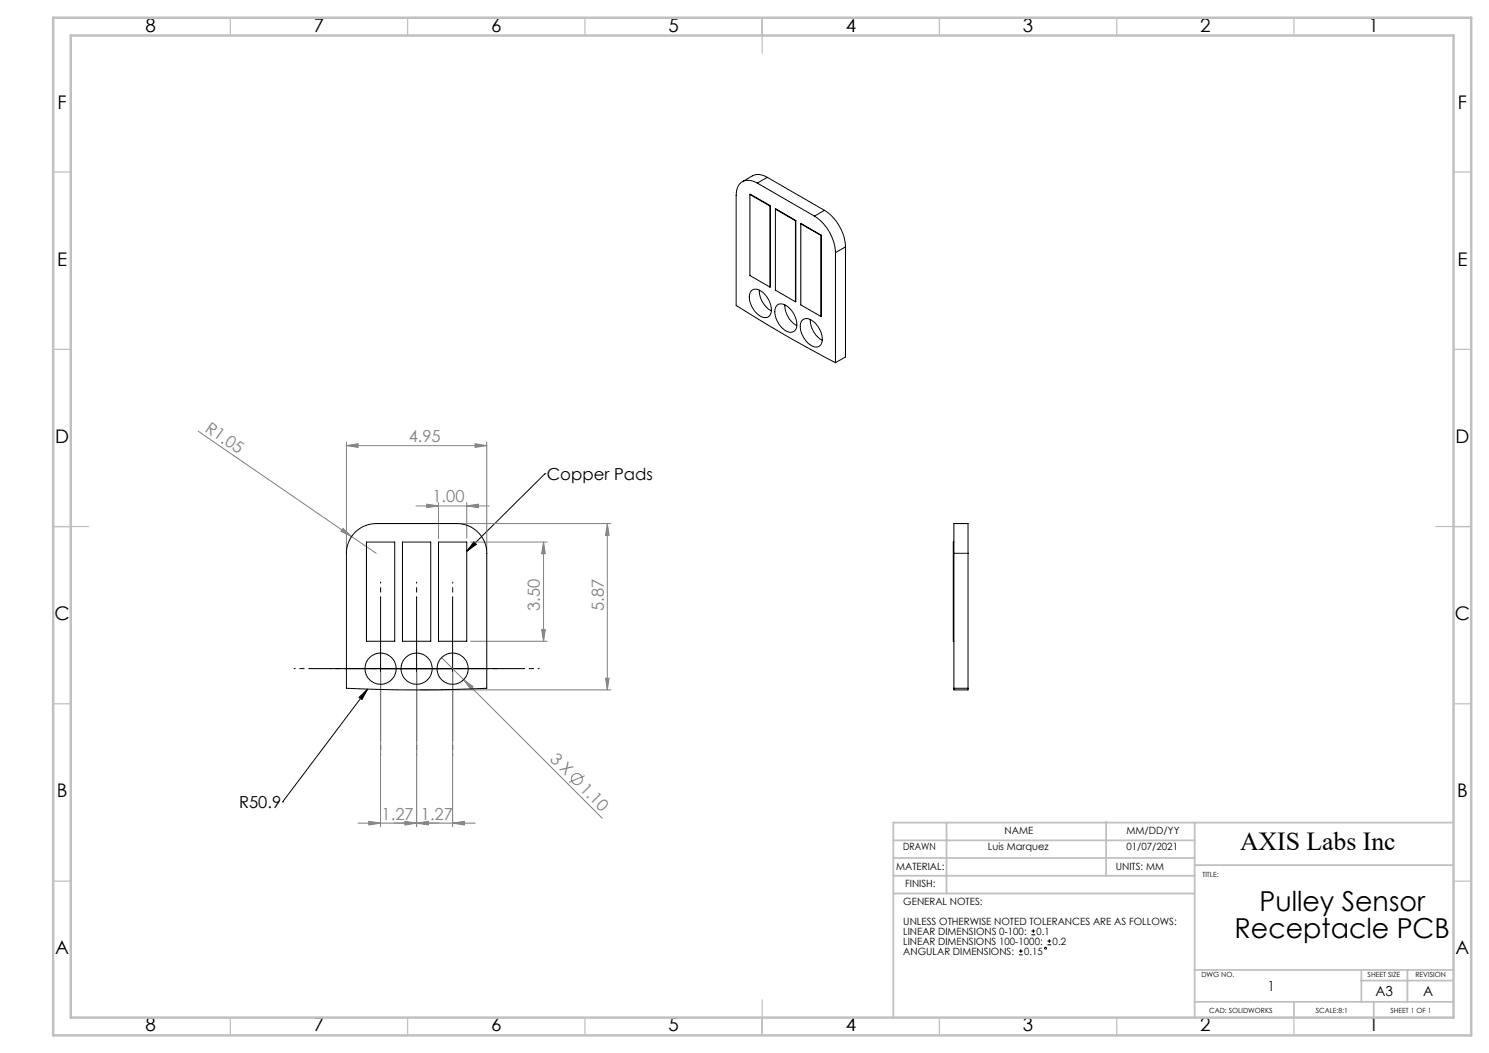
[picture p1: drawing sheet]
<svg xmlns="http://www.w3.org/2000/svg" width="420mm" height="297mm" viewBox="0 0 420 297" stroke-linecap="round" stroke-linejoin="round" font-family="sans-serif">
<g fill="none" stroke="#808080" stroke-width=".28">
<path d="M55.9 121.6l43.3 29.7M97.7 125.7l3.3-.5v1zM97.7 124.7v30.4M97.7 125.7h39.6M134 125.2l3.3 .5-3.3 .5zM137.3 124.7v30.4M96.7 149l2.5 2.3-3-1.4zM99.2 151.3l6.9 4.8M117.3 142.7h20.7M120.4 142.2l3.3 .5-3.3 .5zM123.7 141.7v10.2M129.9 147.7h42.4"/>
<path d="M131.7 142.7l3.3-.5v1zM131.7 141.7v10.2M132.7 152.9h21.6M153.3 152.9l.5 3.3h-1zM153.3 152.9v28M171.3 147.7v46.9M171.3 147.7l.5 3.3h-1zM152.8 177.6h1l-.5 3.3zM107.4 189.6v43.6M117.5 189.6v43.6M118.5 194.6h53.8M124.6 185.5l6.2 6.2"/>
<path d="M127.7 189.6v43.6M130.8 191.7l2.7 2-.7 .7zM130.8 191.7l39.1 39.1M132.7 180.9h21.6M170.8 191.3h1l-.5 3.3zM164.9 218.8l-4.4 1.9M104 231.7l3.4 .5-3.4 .5zM114.2 231.7l3.3 .5-3.3 .5zM117.5 232.2l3.3-.5v1zM127.7 232.2l3.3-.5v1zM134 232.2h-33"/>
<circle cx="162.7" cy="219.7" r="1.56"/>
</g>
<g fill="none" stroke="#000" stroke-width=".28">
<path d="M153.7 133.6h.1M153.7 133.6l-22 21.9M133.7 152.8l.7 .7-2.7 2zM107.4 168.6v40M117.5 168.6v40M127.7 168.6v40M87.3 188.6h60.4M101.3 196.7l2.4-2.3-1.6 2.9zM103.7 194.4l-24 31.8M79.7 226.2h.1M287.4 269.3h1.1M287.4 268.2h1.1"/>
<path d="M287.9 267.7v1.1M290.9 263.7h1.1M290.9 262.6h1.1M291.5 262.1v1M295.5 266.5h1M295.5 265.4h1M296 264.9v1.1"/>
<circle cx="294.9" cy="267.4" r=".26"/>
</g>
<path d="M107.4 168.6v-4.4M117.5 168.6v-4.4M127.7 168.6v-4.4M87.4 188.6h-4.4M97.5 188.6h-4.4M107.7 188.6h-4.4M127.4 188.6h4.4M137.5 188.6h4.4M147.7 188.6h4.4M107.4 208.6v4.4M117.5 208.6v4.4M127.7 208.6v4.4" fill="none" stroke="#000" stroke-width=".28" stroke-dasharray="15.2 1.3 1.3 1.3" stroke-dashoffset="14.9"/>
<g fill="none" stroke="#c0c0c0" stroke-width=".35">
<path d="M65 5v5M115 5v5M165 5v5M215 5v10M265 5v5M315 5v5M365 5v5M15 48.5h5M410 48.5h5M15 98.5h5M410 98.5h5M15 148.5h10"/>
<path d="M405 148.5h10M15 198.5h5M410 198.5h5M15 248.5h5M410 248.5h5M65 287v5M115 287v5M165 287v5M215 282v10M265 287v5M315 287v5M365 287v5"/>
</g>
<g fill="none" stroke="#c0c0c0" stroke-width=".5">
<path d="M252 237h85M267 232v20M312 231.8v15.2M337 232v54.8M410 232h-158v55M252 252h85M252 247h85M252 242h85M337 244h73M337 273.6h73M384 273.6v9M384 276.6h26"/>
<path d="M397 273.6v9M337 282.6h73M365 282.6v4.4M387.5 282.8v4.2"/>
</g>
<path d="M15 5h400v287h-400zM20 10h390v277h-390z" fill="none" stroke="#c0c0c0" stroke-width=".7"/>
<path d="M101.3 196.7l2.4-2.3-1.6 2.9zM133.7 152.8l.7 .7-2.7 2z" fill="#000"/>
<g fill="#808080">
<path d="M96.7 149l2.5 2.3-3-1.4z"/>
<path d="M130.8 191.7l2.7 2-.7 .7z"/>
<path d="M97.7 125.7l3.3-.5v1zM134 125.2l3.3 .5-3.3 .5zM104 231.7l3.4 .5-3.4 .5zM117.5 232.2l3.3-.5v1z"/>
<path d="M152.8 177.6h1l-.5 3.3zM153.3 152.9l.5 3.3h-1z"/>
<path d="M170.8 191.3h1l-.5 3.3zM171.3 147.7l.5 3.3h-1z"/>
<path d="M114.2 231.7l3.3 .5-3.3 .5zM127.7 232.2l3.3-.5v1zM120.4 142.2l3.3 .5-3.3 .5zM131.7 142.7l3.3-.5v1z"/>
</g>
<g fill="none" stroke="#000" stroke-width=".28">
<path d="M211.5 54.9l5.8 3.1M211.5 54.9l5.7 3.2M211.5 54.9v22.8l5.7 3.3M213.6 51.6a3.6 3.6 0 0 0-5.6 1.3l-.4 2.2v31a372.4 372.4 0 0 0 28.1 16.2M213.6 51.6l16.1 9.4M216.4 50a4.2 4.2 0 0 0-4.2-.4l-2.8 1.7M216.4 50l-2.8 1.6M216.4 50l16.2 9.3M217.2 58.1v22.9M217.3 58l-.1 23M217.3 58l-.1 .1M218.7 59l5.8 3.2"/>
<path d="M218.7 59l5.7 3.3M218.7 59v22.8l5.7 3.3M232.6 59.3a13.1 13.1 0 0 1 5.9 10.3M232.6 59.3l-2.9 1.7M224.4 62.3v22.8M224.5 62.2l-.1 22.9M224.5 62.2l-.1 .1M225.9 63.1l5.8 3.3M225.9 63.1v22.9l5.7 3.2M225.9 63.1l5.7 3.3M229.7 61a13.1 13.1 0 0 1 6 10.3M231.6 66.4v22.8"/>
<path d="M231.7 66.4l-.1 22.8M231.7 66.4h-.1M235.7 71.3v31M238.5 69.6l-2.8 1.7M238.5 69.6v31.1l-2.8 1.6M211.9 82.1a2.25 2.25 0 0 1 3.2 .3 6.2 6.2 0 0 1 2.2 6.2 1.93 1.93 0 0 1-3.1 .4 6.2 6.2 0 0 1-2.6-6.5zM214.2 81.8a6.6 6.6 0 0 0 3.4 5.9M219.3 86a3.1 3.1 0 0 1 3.8 1.4 5.3 5.3 0 0 1 1.3 5.6 2.12 2.12 0 0 1-3.3-.1 5.9 5.9 0 0 1-2.2-6.4zM221.4 86a6.8 6.8 0 0 0 3.4 5.8M226.2 90.4a2.25 2.25 0 0 1 3.2 .3 5.9 5.9 0 0 1 2.2 6.5 2.13 2.13 0 0 1-3.4-.2 5.9 5.9 0 0 1-2.1-6.4zM228.6 90.1a6.8 6.8 0 0 0 3.4 5.9M100.2 150.1a8.6 8.6 0 0 1 5.9-2.4h22.8a8.4 8.4 0 0 1 8.4 8.4v38a422 422 0 0 1-39.6 0v-38a8.5 8.5 0 0 1 2.5-6z"/>
<path d="M103.4 152.9h7.9v28h-7.9zM113.5 152.9h8v28h-8zM123.7 152.9h8v28h-8zM269.1 156.1v-8.4h4v8.4M269.1 152.9h-.2v28h.2M269.1 156.1h4M269.1 156.1v38M273.1 156.1v38M269.1 194.1v.5h4v-.5M269.1 194.1h4"/>
<circle cx="107.3" cy="188.6" r="4.4"/>
<circle cx="117.5" cy="188.6" r="4.4"/>
<circle cx="127.7" cy="188.6" r="4.4"/>
</g>
<g font-size="7.8">
<text x="355.3" y="256.9">Pulley Sensor</text>
<text x="348.3" y="264.6">Receptacle PCB</text>
</g>
<text font-size="7.3" x="349.8" y="239.7">AXIS Labs Inc</text>
<g font-size="5.3">
<text x="41" y="8.9">8</text>
<text x="88.5" y="8.9">7</text>
<text x="138.5" y="8.9">6</text>
<text x="188.5" y="8.9">5</text>
<text x="238.5" y="8.9">4</text>
<text x="288.5" y="8.9">3</text>
<text x="338.5" y="8.9">2</text>
<text x="386" y="8.9">1</text>
<text x="16.2" y="30.7">F</text>
<text x="411.2" y="30.7">F</text>
<text x="16.1" y="74.9">E</text>
<text x="411.1" y="74.9">E</text>
<text x="15.5" y="124.9">D</text>
<text x="410.5" y="124.9">D</text>
<text x="15.4" y="174.9">C</text>
<text x="410.4" y="174.9">C</text>
<text x="16" y="224.9">B</text>
<text x="411" y="224.9">B</text>
<text x="15.5" y="269.2">A</text>
<text x="410.5" y="269.2">A</text>
<text x="41" y="290.9">8</text>
<text x="88.5" y="290.9">7</text>
<text x="138.5" y="290.9">6</text>
<text x="188.5" y="290.9">5</text>
<text x="238.5" y="290.9">4</text>
<text x="288.5" y="290.9">3</text>
<text x="338.5" y="290.9">2</text>
<text x="386" y="290.9">1</text>
</g>
<g font-size="4.7" fill="#808080">
<text x="57.6" y="121.5" transform="rotate(34 57.6 121.5)">R1.05</text>
<text x="115.3" y="124.6">4.95</text>
<text x="122" y="141.7">1.00</text>
<text x="152.3" y="172.4" transform="rotate(-90 152.3 172.4)">3.50</text>
<text x="170.3" y="172.4" transform="rotate(-90 170.3 172.4)">5.87</text>
<text x="154.9" y="214.3" transform="rotate(45 154.9 214.3)">3 X</text>
<text x="163.3" y="222.7" transform="rotate(45 163.3 222.7)">1.10</text>
<text x="107.6" y="231.1">1.27</text>
<text x="118.7" y="231.1">1.27</text>
</g>
<g font-size="4.7">
<text x="154.3" y="135.4">Copper Pads</text>
<text x="67.4" y="227.9">R50.9</text>
</g>
<g font-size="3.9">
<text x="357.6" y="279.6">1</text>
<text x="388" y="280.8">A3</text>
<text x="401.4" y="280.9">A</text>
</g>
<g font-size="2.8">
<text x="254.8" y="239.8">DRAWN</text>
<text x="278.6" y="239.8">Luis Marquez</text>
<text x="283.3" y="235.2">NAME</text>
<text x="317.8" y="235.2">MM/DD/YY</text>
<text x="317.8" y="239.8">01/07/2021</text>
<text x="252.8" y="245.3">MATERIAL:</text>
<text x="314.7" y="245.4">UNITS: MM</text>
<text x="255.4" y="250.2">FINISH:</text>
<text x="254.8" y="255.2">GENERAL NOTES:</text>
<text x="254.8" y="260.8">UNLESS OTHERWISE NOTED TOLERANCES ARE AS FOLLOWS:</text>
<text x="254.8" y="263.6">LINEAR DIMENSIONS 0-100:</text>
<text x="292.4" y="263.6">0.1</text>
<text x="254.8" y="269.3">ANGULAR DIMENSIONS:</text>
<text x="254.8" y="266.5">LINEAR DIMENSIONS 100-1000:</text>
<text x="288.9" y="269.3">0.15</text>
<text x="296.9" y="266.5">0.2</text>
</g>
<g font-size="2">
<text x="339.2" y="247.5">TITLE:</text>
<text x="338.9" y="275.5">DWG NO.</text>
<text x="385.8" y="275.5">SHEET SIZE</text>
<text x="399.3" y="275.5">REVISION</text>
<text x="341" y="285.6">CAD: SOLIDWORKS</text>
<text x="371.1" y="285.6">SCALE:8:1</text>
<text x="392.2" y="285.6">SHEET 1 OF 1</text>
</g>
</svg>
